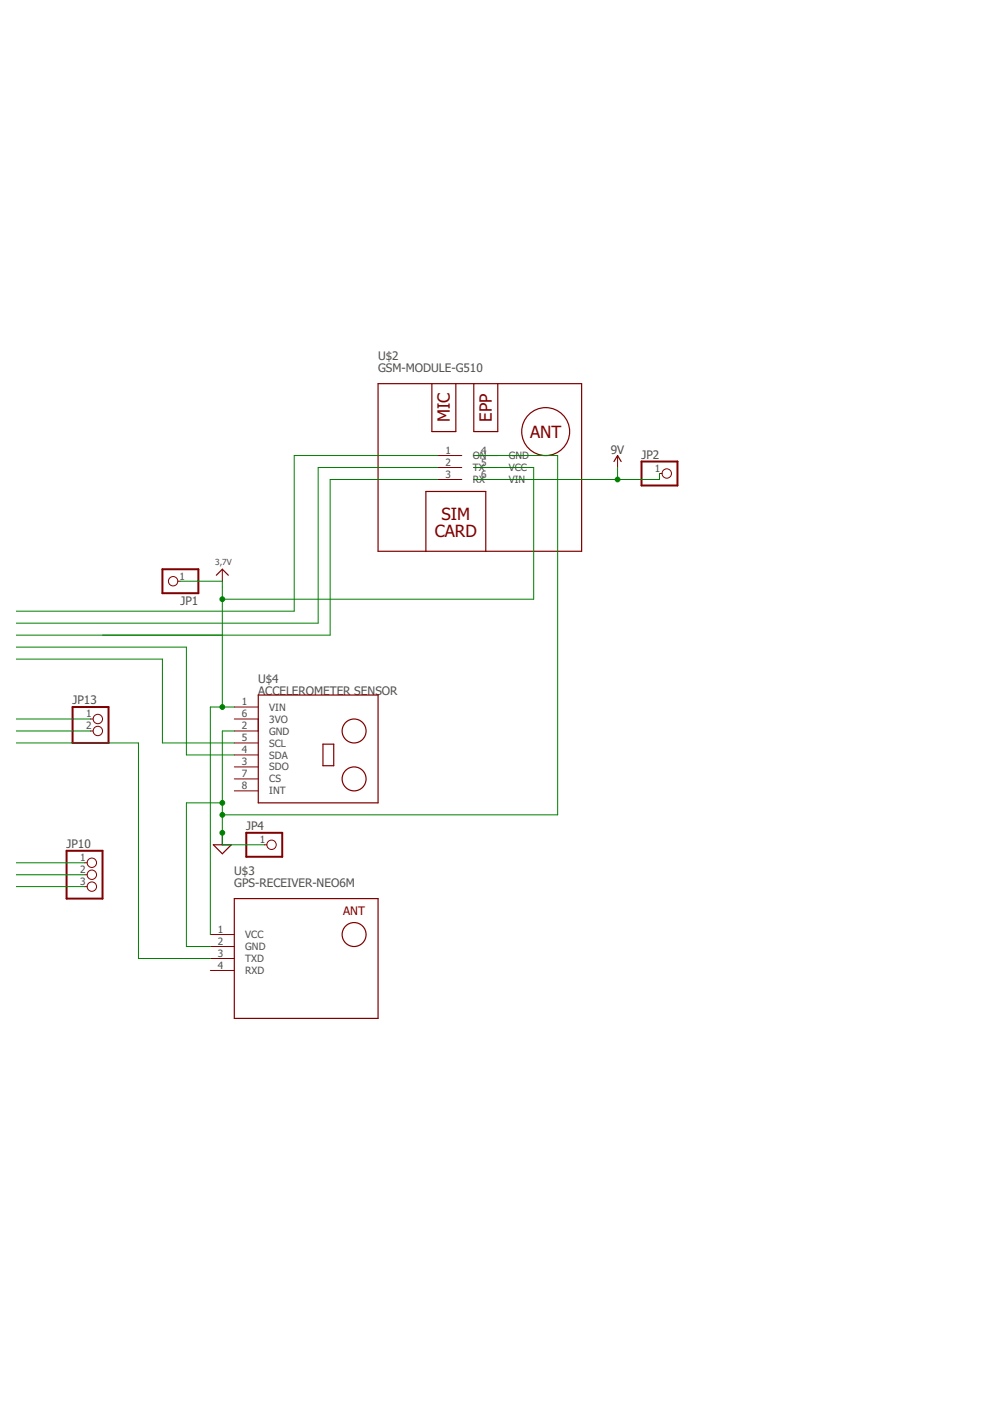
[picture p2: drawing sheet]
<svg xmlns="http://www.w3.org/2000/svg" width="210mm" height="297mm" viewBox="0 0 210 297" stroke-linecap="round" stroke-linejoin="round" font-family="sans-serif">
<path d="M136 97.9h7.6v5h-7.6zM34.4 120.7h7.7v5.1h-7.7zM15.4 149.9h7.6v7.6h-7.6zM52.2 176.6h7.6v5.1h-7.6zM14.1 180.4h7.6v10.1h-7.6z" fill="none" stroke="#800000" stroke-width=".42"/>
<g fill="none" stroke="#800000" stroke-width=".21">
<path d="M92.8 96.6h5.1M92.8 99.1h5.1M100.5 96.6h5M100.5 99.1h5M130.9 96.6v2.5M92.8 101.7h5.1M100.5 101.7h5M139.8 100.4h.6M37.7 123.2h.5M47.1 120.7v2.5M19.2 152.4h.5M19.2 155h.5"/>
<path d="M49.7 152.4h5.1v2.6h-5.1M49.7 157.5h5.1M49.7 149.9h5.1M47.1 176.6v2.5M49.7 162.6h5.1M49.7 160.1h5.1M49.7 167.7h5.1M49.7 165.1h5.1M56 179.1h.6M17.9 182.9h.6M17.9 185.5h.6M17.9 188h.6"/>
<path d="M44.6 198.1h5.1M44.6 205.8h5.1M44.6 203.2h5.1M44.6 200.7h5.1"/>
<circle cx="141.4" cy="100.4" r=".99"/>
<circle cx="36.7" cy="123.2" r=".99"/>
<circle cx="20.7" cy="152.4" r=".99"/>
<circle cx="20.7" cy="155" r=".99"/>
<circle cx="57.6" cy="179.1" r=".99"/>
<circle cx="19.5" cy="182.9" r=".99"/>
<circle cx="19.5" cy="185.5" r=".99"/>
<circle cx="19.5" cy="188" r=".99"/>
</g>
<g fill="none" stroke="#800000" stroke-width=".25">
<path d="M80.2 81.3h43.1v35.6h-43.1zM91.6 81.3v10.2h5v-10.2M100.5 81.3v10.2h5v-10.2M130.2 97.9l.7-1.3 .8 1.3M90.3 116.9v-12.7h12.7v12.7M45.9 122l1.2-1.3 1.3 1.3M54.8 147.4h25.4v22.8h-25.4zM68.5 157.8h2.3v4.5h-2.3zM45.2 179.1h3.8l-1.9 1.9zM49.7 190.5h30.5v25.4h-30.5z"/>
<circle cx="115.7" cy="91.5" r="5.1"/>
<circle cx="75.1" cy="155" r="2.54"/>
<circle cx="75.1" cy="165.1" r="2.54"/>
<circle cx="75.1" cy="198.1" r="2.54"/>
</g>
<g fill="none" stroke="#008000" stroke-width=".21">
<path d="M92.8 96.6h-30.4v33h-59M92.8 99.1h-25.3v33h-64.1M100.5 96.6h17.7v76.2h-71.1M100.5 99.1h12.7v27.9h-66.1M130.9 99.1v2.6M92.8 101.7h-22.8v33h-66.6M139.8 100.4v1.3h-39.3M3.4 137.2h36.1v22.9h10.2M3.4 139.7h31v17.8h15.3M38.2 123.2h8.9v26.7M3.4 157.5h26v45.7h15.2M3.4 155h15.8"/>
<path d="M3.4 152.4h15.8M49.7 155h-2.6v24.1h8.9M49.7 149.9h-5.1v48.2M47.1 170.2h-7.6v30.5h5.1M3.4 185.5h14.5M3.4 182.9h14.5M3.4 188h14.5"/>
</g>
<g fill="#008000" stroke="#008000" stroke-width=".21">
<circle cx="47.1" cy="170.2" r=".51"/>
<circle cx="47.1" cy="172.8" r=".51"/>
<circle cx="47.1" cy="176.6" r=".51"/>
<circle cx="47.1" cy="149.9" r=".51"/>
<circle cx="47.1" cy="127" r=".51"/>
<circle cx="130.9" cy="101.7" r=".51"/>
</g>
<g font-size="3.6" fill="#800000">
<text x="95.4" y="89.5" transform="rotate(-90 95.4 89.5)">MIC</text>
<text x="104.3" y="89.4" transform="rotate(-90 104.3 89.4)">EPP</text>
<text x="112.4" y="92.8">ANT</text>
<text x="92.2" y="113.8">CARD</text>
<text x="93.6" y="110.3">SIM</text>
</g>
<g font-size="2.5" fill="#505050">
<text x="80.1" y="76.3">U$2</text>
<text x="80.1" y="78.8">GSM-MODULE-G510</text>
<text x="129.5" y="96.3">9V</text>
<text x="136" y="97.2">JP2</text>
<text x="38.3" y="128.2">JP1</text>
<text x="15.4" y="149.3">JP13</text>
<text x="54.8" y="144.8">U$4</text>
<text x="54.8" y="147.4">ACCELEROMETER SENSOR</text>
<text x="14.1" y="179.7">JP10</text>
<text x="52.2" y="175.9">JP4</text>
<text x="49.7" y="185.5">U$3</text>
<text x="49.7" y="188">GPS-RECEIVER-NEO6M</text>
</g>
<text font-size="2.5" fill="#800000" x="72.8" y="194">ANT</text>
<g font-size="2.1" fill="#505050">
<text x="94.4" y="96.2">1</text>
<text x="94.4" y="98.8">2</text>
<text x="94.4" y="101.3">3</text>
<text x="100.3" y="97.3">ON</text>
<text x="100.3" y="99.9">TX</text>
<text x="102" y="96.2">4</text>
<text x="102" y="98.8">5</text>
<text x="102" y="101.3">6</text>
<text x="107.9" y="97.3">GND</text>
<text x="107.9" y="99.9">VCC</text>
<text x="138.9" y="100">1</text>
<text x="100.3" y="102.4">RX</text>
<text x="107.9" y="102.4">VIN</text>
<text x="38" y="122.9">1</text>
<text x="51.3" y="149.5">1</text>
<text x="18.2" y="152.1">1</text>
<text x="18.2" y="154.6">2</text>
<text x="51.3" y="154.6">2</text>
<text x="51.3" y="152.1">6</text>
<text x="57.1" y="155.7">GND</text>
<text x="57.1" y="150.7">VIN</text>
<text x="57.1" y="153.2">3VO</text>
<text x="51.3" y="157.2">5</text>
<text x="51.3" y="159.7">4</text>
<text x="57.1" y="158.3">SCL</text>
<text x="57.1" y="160.8">SDA</text>
<text x="51.3" y="162.2">3</text>
<text x="51.3" y="167.3">8</text>
<text x="51.3" y="164.8">7</text>
<text x="57.1" y="163.4">SDO</text>
<text x="57.1" y="165.9">CS</text>
<text x="57.1" y="168.4">INT</text>
<text x="55.1" y="178.7">1</text>
<text x="17" y="182.6">1</text>
<text x="17" y="185.1">2</text>
<text x="17" y="187.6">3</text>
<text x="46.2" y="197.8">1</text>
<text x="46.2" y="202.9">3</text>
<text x="46.2" y="200.3">2</text>
<text x="52" y="204">TXD</text>
<text x="52" y="201.4">GND</text>
<text x="52" y="198.9">VCC</text>
<text x="46.2" y="205.4">4</text>
<text x="52" y="206.5">RXD</text>
</g>
<text font-size="1.8" fill="#505050" x="45.6" y="119.7">3,7V</text>
</svg>
